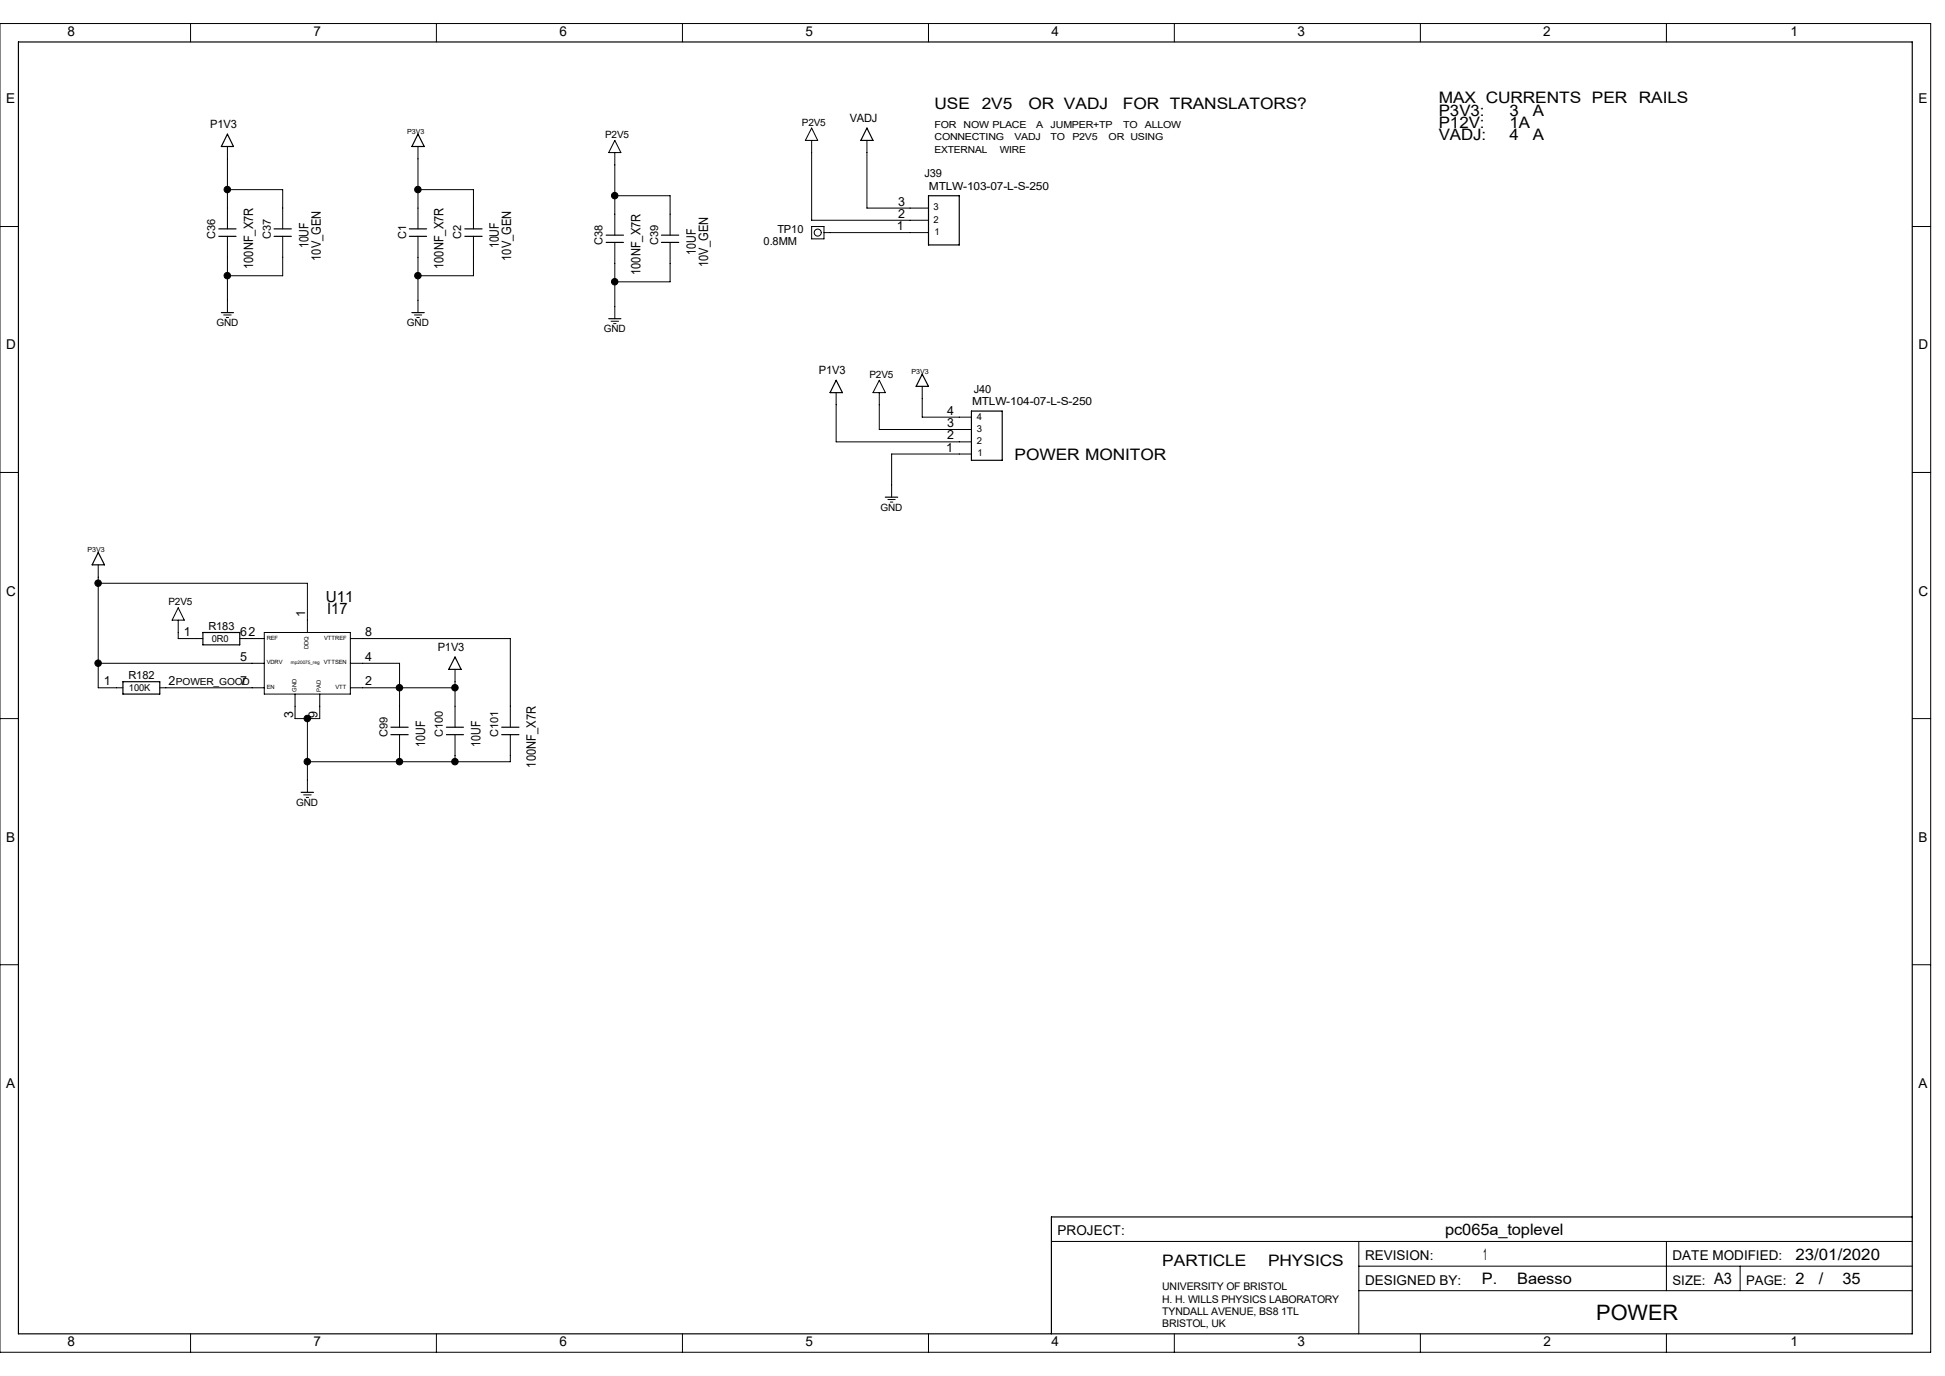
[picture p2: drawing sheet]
<svg xmlns="http://www.w3.org/2000/svg" width="420mm" height="297mm" viewBox="0 0 420 297" stroke-linecap="round" stroke-linejoin="round" font-family="sans-serif">
<g fill="none" stroke="#000" stroke-width=".25">
<path d="M4 9.1h408.9v278.8h-408.9zM49.1 29l1.3 2.6h-2.6zM90.3 29l1.3 2.6h-2.7zM187.2 27.6l1.3 2.7h-2.6zM47.2 51h3.8M47.2 49.4h3.8M59.2 51h3.7M59.2 49.4h3.7M88.4 51h3.7M88.4 49.4h3.7M100.4 51h3.7M100.4 49.4h3.7"/>
<path d="M130.9 52.3h3.7M130.9 50.8h3.7M142.8 52.3h3.8M142.8 50.8h3.8M200.5 42.2h6.6v10.7h-6.6zM47.8 67.5h2.6M88.9 67.5h2.7M131.4 68.8h2.7M180.6 82.1l1.3 2.7h-2.7zM199.1 80.8l1.4 2.6h-2.7zM209.8 88.7h6.6v10.7h-6.6zM21.2 119.3l1.4 2.6h-2.7z"/>
<path d="M191.2 107.3h2.6M43.8 136.5h8v2.7h-8zM26.5 147.2h8v2.6h-8zM84.4 158.6h3.7M84.4 157h3.7M96.4 158.6h3.7M96.4 157h3.7M98.3 141.8l1.3 2.7h-2.7zM108.3 158.6h3.8M108.3 157h3.8M65 171h2.7M412.9 262.7h-185.9v25.2"/>
</g>
<g fill="none" stroke="#000" stroke-width=".22">
<path d="M0 5.1h416.9v286.8h-416.9zM41.1 5.1v4M94.2 5.1v4M147.4 5.1v4M200.5 5.1v4M253.6 5.1v4M306.7 5.1v4M359.8 5.1v4M49.1 31.6v17.8M90.3 31.6v17.8M132.8 32.9v17.9M132.8 30.3l1.3 2.6h-2.7z"/>
<path d="M175.3 30.3v17.2h25.2M175.3 27.6l1.3 2.7h-2.7zM187.2 30.3v14.6h13.3M0 48.9h4M49.1 51v16.5M49.1 40.9h11.9v8.5M61 51v8.5h-11.9M90.3 51v16.5M90.3 40.9h11.9v8.5M102.2 51v8.5h-11.9M132.8 42.2h11.9v8.6M132.8 52.3v16.5"/>
<path d="M144.7 52.3v8.5h-11.9M175.3 48.9h2.6v2.7h-2.6zM177.9 50.2h22.6M412.9 48.9h4M48.3 68h1.6M48.9 68.5h.5M89.5 68h1.6M90 68.5h.6M132 69.3h1.6M132.5 69.8h.5M180.6 84.8v10.6h29.2M189.9 84.8v7.9h19.9"/>
<path d="M189.9 82.1l1.3 2.7h-2.7zM199.1 83.4v6.6h10.7M209.8 98h-17.3v9.3M0 102h4M191.7 107.8h1.6M192.2 108.4h.6M412.9 102h4M21.2 121.9v26.6h5.3M21.2 125.9h45.2v10.6M38.5 133.9v3.9h5.3M38.5 131.2l1.3 2.7h-2.6zM51.8 137.8h5.3"/>
<path d="M57.1 136.5h18.5v13.3h-18.5zM75.6 137.8h34.6v19.2M0 155.1h4M21.2 143.2h35.9M34.5 148.5h22.6M63.7 149.8v5.3h5.3v-5.3M66.4 155.1v15.9M75.6 143.2h10.7v13.8M75.6 148.5h22.7M86.3 158.6v5.8M98.3 144.5v12.5M98.3 158.6v5.8"/>
<path d="M110.2 158.6v5.8h-43.8M412.9 155.1h4M65.6 171.6h1.6M66.1 172.1h.5M0 208.2h4M412.9 208.2h4M227 268h185.9M293.4 273.3h119.5M293.4 268v19.9M293.4 278.6h119.5M359.8 268v10.6M375.8 273.3v5.3"/>
<path d="M41.1 287.9v4M94.2 287.9v4M147.4 287.9v4M200.5 287.9v4M253.6 287.9v4M306.7 287.9v4M359.8 287.9v4"/>
<circle cx="176.6" cy="50.2" r=".76"/>
</g>
<g fill="#000" stroke="#000" stroke-width=".22">
<circle cx="49.1" cy="59.5" r=".7"/>
<circle cx="49.1" cy="40.9" r=".7"/>
<circle cx="90.2" cy="40.9" r=".7"/>
<circle cx="90.2" cy="59.5" r=".7"/>
<circle cx="132.7" cy="42.2" r=".7"/>
<circle cx="132.7" cy="60.8" r=".7"/>
<circle cx="21.2" cy="125.9" r=".7"/>
<circle cx="21.2" cy="143.1" r=".7"/>
<circle cx="66.4" cy="155.1" r=".7"/>
<circle cx="86.3" cy="148.4" r=".7"/>
<circle cx="98.2" cy="148.4" r=".7"/>
<circle cx="66.4" cy="164.4" r=".7"/>
<circle cx="86.3" cy="164.4" r=".7"/>
<circle cx="98.2" cy="164.4" r=".7"/>
</g>
<text font-size="4.6" x="344.7" y="284.9">POWER</text>
<g font-size="3.4">
<text x="201.8" y="23.6">USE</text>
<text x="212" y="23.6">2V5</text>
<text x="222.1" y="23.6">OR VADJ</text>
<text x="242.5" y="23.6">FOR TRANSLATORS?</text>
<text x="310.7" y="22.3">MAX CURRENTS PER</text>
<text x="353.9" y="22.3">RAILS</text>
<text x="310.7" y="24.9">P3V3:</text>
<text x="310.7" y="27.6">P12V:</text>
<text x="325.9" y="24.9">3</text>
<text x="325.9" y="27.6">1A</text>
<text x="331" y="24.9">A</text>
<text x="310.7" y="30.3">VADJ:</text>
<text x="325.9" y="30.3">4</text>
<text x="331" y="30.3">A</text>
<text x="219.1" y="99.3">POWER MONITOR</text>
<text x="70.7" y="132.5">I17</text>
<text x="312" y="266.6">pc065a_toplevel</text>
<text x="251" y="273.3">PARTICLE</text>
<text x="273.8" y="273.3">PHYSICS</text>
<text x="320.3" y="271.9">1</text>
<text x="387.7" y="271.9">23/01/2020</text>
<text x="320" y="277.2">P.</text>
<text x="327.6" y="277.2">Baesso</text>
<text x="370.1" y="277.2">A3</text>
<text x="387.7" y="277.2">2</text>
<text x="392.8" y="277.2">/</text>
<text x="397.8" y="277.2">35</text>
</g>
<text font-size="3.3" x="70.4" y="129.9">U11</text>
<g font-size="2.9">
<text x="14.6" y="7.7">8</text>
<text x="67.7" y="7.7">7</text>
<text x="120.8" y="7.7">6</text>
<text x="173.9" y="7.7">5</text>
<text x="227" y="7.7">4</text>
<text x="280.2" y="7.7">3</text>
<text x="333.2" y="7.7">2</text>
<text x="386.6" y="7.7">1</text>
<text x="1.3" y="22.3">E</text>
<text x="414.3" y="22.3">E</text>
<text x="1.3" y="75.4">D</text>
<text x="414.3" y="75.4">D</text>
<text x="1.3" y="128.6">C</text>
<text x="414.3" y="128.6">C</text>
<text x="1.3" y="181.7">B</text>
<text x="414.3" y="181.7">B</text>
<text x="1.3" y="234.8">A</text>
<text x="414.3" y="234.8">A</text>
<text x="228.3" y="266.7">PROJECT:</text>
<text x="294.8" y="271.9">REVISION:</text>
<text x="361.1" y="271.9">DATE MODIFIED:</text>
<text x="294.8" y="277.3">DESIGNED BY:</text>
<text x="14.6" y="290.5">8</text>
<text x="67.7" y="290.5">7</text>
<text x="120.8" y="290.5">6</text>
<text x="173.9" y="290.5">5</text>
<text x="227" y="290.5">4</text>
<text x="280.2" y="290.5">3</text>
<text x="333.3" y="290.5">2</text>
<text x="386.6" y="290.5">1</text>
</g>
<g font-size="2.8">
<text x="66.6" y="53.6" transform="rotate(-90 66.6 53.6)">10UF</text>
<text x="107.7" y="53.6" transform="rotate(-90 107.7 53.6)">10UF</text>
<text x="54.7" y="58.1" transform="rotate(-90 54.7 58.1)">100NF_X7R</text>
<text x="69.3" y="56.3" transform="rotate(-90 69.3 56.3)">10V_GEN</text>
<text x="95.8" y="58.1" transform="rotate(-90 95.8 58.1)">100NF_X7R</text>
<text x="110.4" y="56.3" transform="rotate(-90 110.4 56.3)">10V_GEN</text>
<text x="138.3" y="59.4" transform="rotate(-90 138.3 59.4)">100NF_X7R</text>
<text x="150.2" y="54.9" transform="rotate(-90 150.2 54.9)">10UF</text>
<text x="152.9" y="57.7" transform="rotate(-90 152.9 57.7)">10V_GEN</text>
<text x="91.8" y="161.2" transform="rotate(-90 91.8 161.2)">10UF</text>
<text x="103.8" y="161.2" transform="rotate(-90 103.8 161.2)">10UF</text>
<text x="115.7" y="165.7" transform="rotate(-90 115.7 165.7)">100NF_X7R</text>
<text x="361.1" y="277.3">SIZE:</text>
<text x="377.1" y="277.3">PAGE:</text>
</g>
<g font-size="2.7">
<text x="193.9" y="47">2</text>
<text x="193.9" y="44.4">3</text>
<text x="193.7" y="49.7">1</text>
<text x="204.6" y="89.5">4</text>
<text x="204.6" y="92.2">3</text>
<text x="204.6" y="94.8">2</text>
<text x="204.3" y="97.5">1</text>
<text x="39.7" y="137.3">1</text>
<text x="51.9" y="137.3">62</text>
<text x="65.9" y="133.1" transform="rotate(-90 65.9 133.1)">1</text>
<text x="78.9" y="137.3">8</text>
<text x="51.9" y="142.6">5</text>
<text x="78.9" y="142.6">4</text>
<text x="22.4" y="148">1</text>
<text x="36.4" y="148">2</text>
<text x="51.9" y="148">7</text>
<text x="78.9" y="148">2</text>
<text x="63.3" y="155" transform="rotate(-90 63.3 155)">3</text>
<text x="68.6" y="155" transform="rotate(-90 68.6 155)">9</text>
</g>
<g font-size="2.5">
<text x="45.4" y="27.6">P1V3</text>
<text x="183.5" y="26.3">VADJ</text>
<text x="176.8" y="80.8">P1V3</text>
<text x="94.5" y="140.5">P1V3</text>
</g>
<g font-size="2.4">
<text x="199.6" y="38.3">J39</text>
<text x="200.6" y="40.9">MTLW-103-07-L-S-250</text>
<text x="46.5" y="51.6" transform="rotate(-90 46.5 51.6)">C36</text>
<text x="58.5" y="51.6" transform="rotate(-90 58.5 51.6)">C37</text>
<text x="87.7" y="51.6" transform="rotate(-90 87.7 51.6)">C1</text>
<text x="99.6" y="51.6" transform="rotate(-90 99.6 51.6)">C2</text>
<text x="130.1" y="52.9" transform="rotate(-90 130.1 52.9)">C38</text>
<text x="142.1" y="52.9" transform="rotate(-90 142.1 52.9)">C39</text>
<text x="164.9" y="52.9">0.8MM</text>
<text x="167.9" y="50.2">TP10</text>
<text x="209.9" y="87.4">MTLW-104-07-L-S-250</text>
<text x="210.3" y="84.8">J40</text>
<text x="45" y="135.9">R183</text>
<text x="27.7" y="146.5">R182</text>
<text x="83.7" y="159.1" transform="rotate(-90 83.7 159.1)">C99</text>
<text x="95.6" y="159.1" transform="rotate(-90 95.6 159.1)">C100</text>
<text x="107.6" y="159.1" transform="rotate(-90 107.6 159.1)">C101</text>
</g>
<g font-size="2.3">
<text x="251" y="278.6">UNIVERSITY OF BRISTOL</text>
<text x="251" y="281.2">H. H. WILLS PHYSICS LABORATORY</text>
<text x="251" y="283.9">TYNDALL AVENUE, BS8 1TL</text>
<text x="251" y="286.5">BRISTOL, UK</text>
</g>
<g font-size="2.2">
<text x="130.6" y="29.8">P2V5</text>
<text x="173.1" y="27.1">P2V5</text>
<text x="46.7" y="70.4">GND</text>
<text x="87.9" y="70.4">GND</text>
<text x="130.4" y="71.7">GND</text>
<text x="187.7" y="81.5">P2V5</text>
<text x="190.1" y="110.2">GND</text>
<text x="36.4" y="130.7">P2V5</text>
<text x="64" y="173.9">GND</text>
</g>
<g font-size="2.1">
<text x="201.8" y="27.6">FOR</text>
<text x="208.1" y="27.6">NOW PLACE</text>
<text x="223.7" y="27.6">A</text>
<text x="226.9" y="27.6">JUMPER+TP</text>
<text x="242.5" y="27.6">TO</text>
<text x="247.2" y="27.6">ALLOW</text>
<text x="201.8" y="32.9">EXTERNAL</text>
<text x="201.8" y="30.3">CONNECTING</text>
<text x="215.9" y="32.9">WIRE</text>
<text x="219" y="30.3">VADJ</text>
<text x="226.9" y="30.3">TO</text>
<text x="231.6" y="30.3">P2V5</text>
<text x="239.4" y="30.3">OR USING</text>
<text x="38" y="148">POWER_GOOD</text>
</g>
<g font-size="2">
<text x="201.6" y="45.4">3</text>
<text x="201.6" y="48">2</text>
<text x="201.8" y="50.7">1</text>
<text x="210.9" y="93.2">3</text>
<text x="210.9" y="95.8">2</text>
<text x="210.9" y="90.6">4</text>
<text x="211.1" y="98.5">1</text>
<text x="45.7" y="138.6">0R0</text>
<text x="27.9" y="149.2">100K</text>
</g>
<g font-size="1.5">
<text x="87.9" y="28.9">P3V3</text>
<text x="196.8" y="80.7">P3V3</text>
<text x="18.9" y="119.2">P3V3</text>
</g>
<g font-size="1.3">
<text x="57.6" y="143.4">VDRV</text>
<text x="57.6" y="138.1">REF</text>
<text x="66.6" y="140.1" transform="rotate(-90 66.6 140.1)">DDQ</text>
<text x="69.9" y="143.4">VTTSEN</text>
<text x="70" y="138.1">VTTREF</text>
<text x="57.6" y="148.7">EN</text>
<text x="64" y="149.3" transform="rotate(-90 64 149.3)">GND</text>
<text x="69.3" y="149.3" transform="rotate(-90 69.3 149.3)">PAD</text>
<text x="72.4" y="148.7">VTT</text>
</g>
<text font-size="1" x="62.8" y="143.3">mp20075_reg</text>
</svg>
